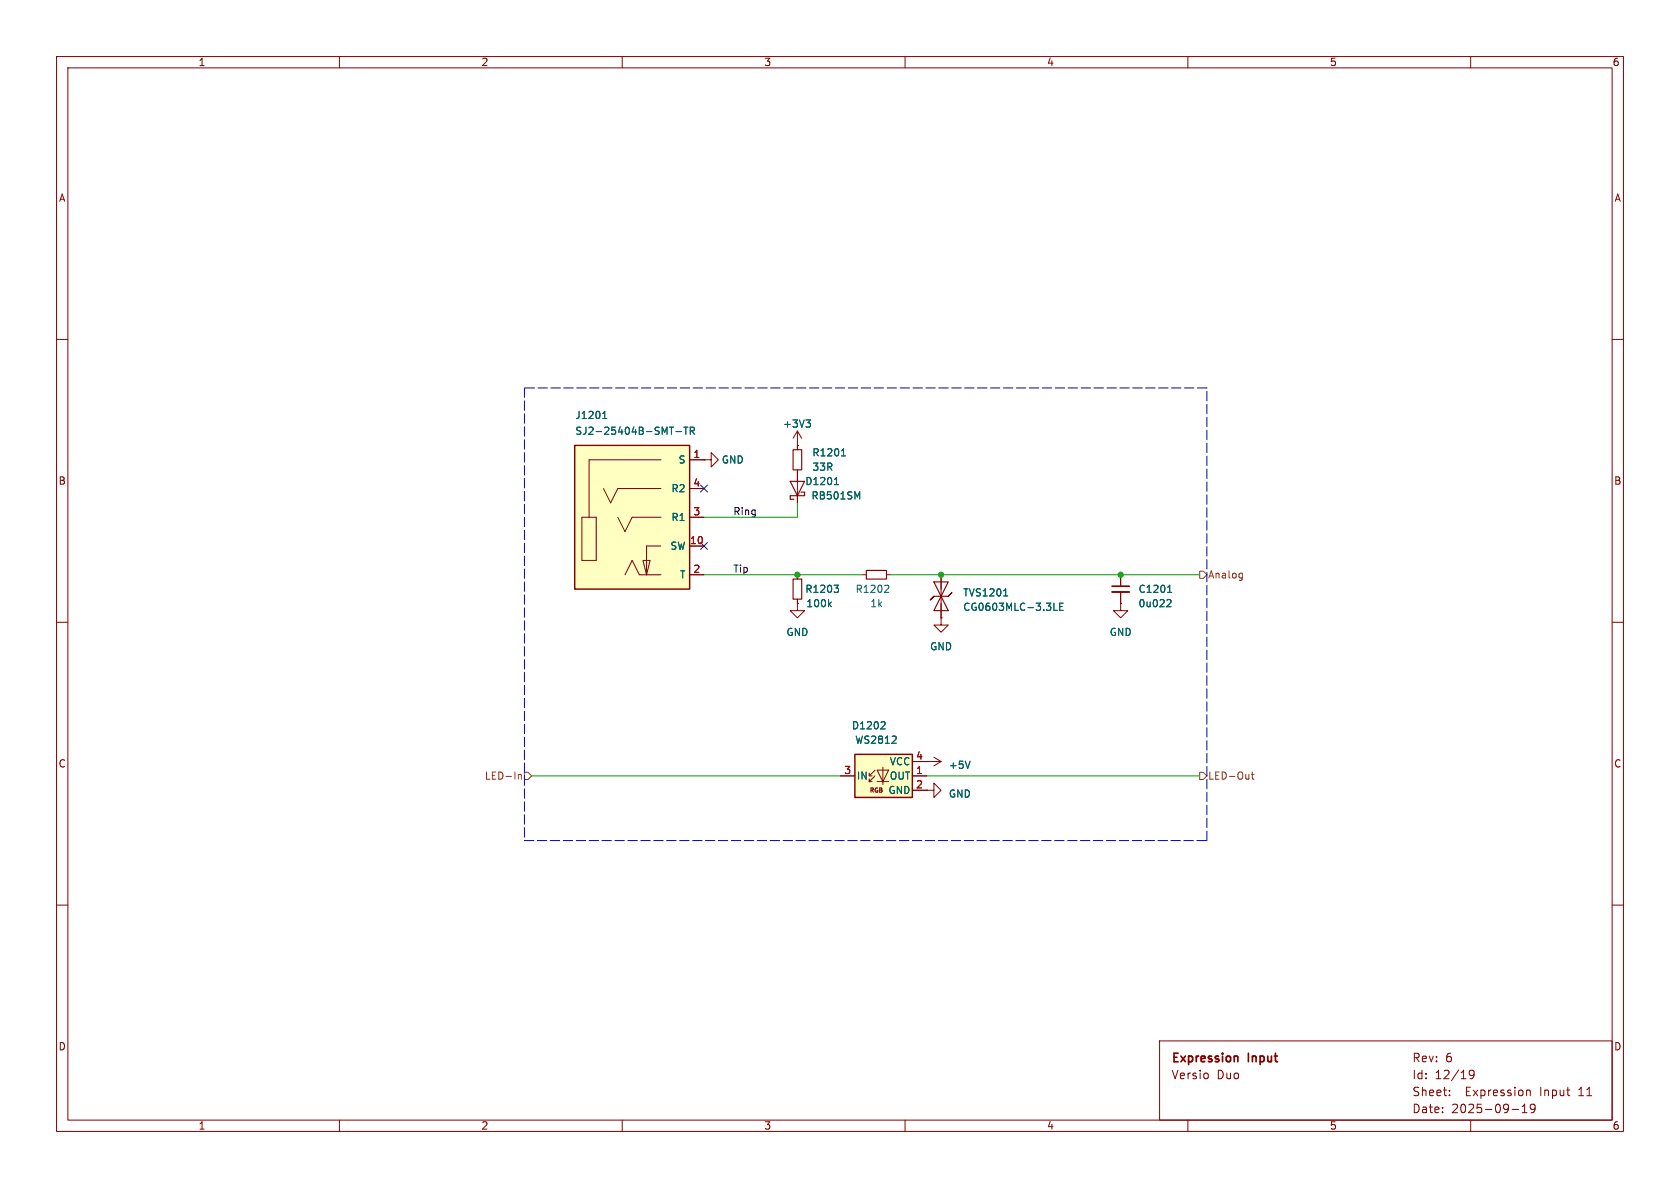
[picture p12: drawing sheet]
<svg xmlns="http://www.w3.org/2000/svg" width="297mm" height="210mm" viewBox="0 0 297 210" stroke-linecap="round" stroke-linejoin="round" font-family="sans-serif">
<g fill="none" stroke="#840000" stroke-width=".18">
<path d="M10 10h277v190h-277zM12 12h273v186h-273zM60 10v2M110 10v2M160 10v2M210 10v2M260 10v2M10 60h2M285 60h2M141 83.8v5.1M10 110h2M141 101.6v.8"/>
<path d="M141 105.9v.8M152.4 101.6h.8M156.7 101.6h.8M285 110h2M163.8 139.7h1.3v-1.3l1.3 1.3-1.3 1.3v-1.3M163.8 139.7h.1M10 160h2M285 160h2M60 198v2M110 198v2M160 198v2M205 184h80v14h-80z"/>
<path d="M210 198v2M213.5 189.8v.8M256.2 192.8v.1M256.2 193.6v.1M260 198v2M260.6 189.8l-.3 .3h-.3l-.3-.3 .2-.5 .4-.1 .2 .1a.99 .99 0 0 1-.3 1.4h-.3M267.3 196.1h1.2M269.1 196.7h.9M269.1 195.6l.4-.4v1.5M270 192.8h.5v.9M271.4 195.8l-.3 .3h-.3l-.3-.3 .2-.5 .4-.1 .2 .1a.99 .99 0 0 1-.3 1.4h-.3"/>
</g>
<path d="M139.7 85.1h2.5l-1.2 2.5zM141.6 87h.6v.6h-2.5v.7h.6M140.2 102.4h1.5v3.5h-1.5zM153.2 100.8h3.5v1.6h-3.5z" fill="none" stroke="#840000" stroke-width=".2"/>
<path d="M147.5 85.7h.7M147.6 84.7l.3-.3v1.3M151.6 87.8l.4-.9v1.3M146.6 106.8l.4 .5M147 106.4l-.5 .5M147.5 103.4h.7l-.4 .5M148 103.9l.2 .3v.3l-.2 .2M156.9 103.4l.2 .3v.3l-.8 .7h.8" fill="none" stroke="#006464" stroke-width=".18"/>
<path d="M151.1 133.4h10.2v7.6h-10.2z" fill="#ffffc2"/>
<path d="M151.1 133.4h10.2v7.6h-10.2z" fill="none" stroke="#840000" stroke-width=".25"/>
<g fill="none" stroke="#840000" stroke-width=".18">
<path d="M141 78.7v.8M124.5 81.3h1.2v-1.3l1.3 1.3-1.3 1.3v-1.3M124.5 81.3h.1M141 83.1v.7M148.6 137.2h2.5M153.7 137.2h.5M153.7 138.2h.5M154.7 136.1l-1 1.1v-.5M154.7 137.2l-1 1v-.5M155.1 136.1h2l-1 2.1zM155.1 138.2h2M156.1 135.6v3.1"/>
<path d="M161.3 137.2h2.5M161.3 134.6h2.5M161.3 139.7h2.5"/>
</g>
<path d="M148.9 79.6l.2-.3v1.3M148.8 80.6h.7M156.2 127.6l.3 .2-.1 .3-.7 .7h.8M157.7 131.4h.7M158.4 130.2v.5" fill="none" stroke="#006464" stroke-width=".18"/>
<path d="M140.2 79.5h1.5v3.6h-1.5z" fill="none" stroke="#840000" stroke-width=".2"/>
<g fill="#ffffc2">
<path d="M101.6 78.7h20.3v25.4h-20.3z"/>
<path d="M113.7 99.1h1.2l-.6 2.5z"/>
</g>
<path d="M101.6 78.7h20.3v25.4h-20.3z" fill="none" stroke="#840000" stroke-width=".25"/>
<g fill="none" stroke="#840000" stroke-width=".18">
<path d="M141 78.7h.1M141 76.2l-.8 1.3M141 76.2l.7 1.3M141 76.2v3.3M102.9 91.4h2.5v7.7h-2.5zM106.7 86.4l1.2 2.5 1.3-2.5h7.6M109.2 91.4l1.3 2.6 1.3-2.6h5M113.7 99.1h1.2l-.6 2.5zM116.8 81.3h-12.7v10.1M116.8 96.5h-2.5v5.1M121.9 91.4h2.6M121.9 81.3h2.6"/>
<path d="M121.9 86.4h2.6M121.9 96.5h2.6M124.5 81.3h.1M141 83.1v2M141 87.6v1.3M110.5 101.6l1.3-2.5 1.2 2.5h3.8M121.9 101.6h2.6M141 106.7v1.3h1.2l-1.2 1.2-1.3-1.2h1.3M141 106.7h.1M141 101.6v.8M141 105.9v.8M166.4 109.2v1.3h1.2l-1.2 1.3-1.3-1.3h1.3"/>
<path d="M166.4 109.2h.1M166.4 101.6v7.6M198.1 106.7v1.3h1.3l-1.3 1.2-1.3-1.2h1.3M198.1 106.7h.1M198.1 101.6v2M198.1 104.6v2.1M148.6 137.2h2.5M161.3 134.6h5.1M161.3 137.2h2.5M161.3 139.7h2.5M163.8 134.6h.1M163.8 139.7h.1"/>
<path d="M165.1 133.9l1.3 .7M166.4 134.6l-1.3 .8"/>
</g>
<g fill="none" stroke="#006464" stroke-width=".18">
<path d="M106.5 74h.8M106.7 73l.2-.3v1.3M119.5 76.3h1M120.9 75.5h.7M121.2 75.5v1.3M122 76.2l.6-.1 .2-.2-.1-.3-.7-.1v1.3M122.3 76.2l.5 .6M142.5 74.2h.8l-.5 .5M143 74.7l.3 .3v.3l-.3 .2M148.9 79.6l.2-.3v1.3M147.5 85.7h.7M147.6 84.7l.3-.3v1.3"/>
<path d="M148.8 80.6h.7M151.6 87.8l.4-.9v1.3M146.6 106.8l.4 .5M147 106.4l-.5 .5M147.5 103.4h.7l-.4 .5M148 103.9l.2 .3v.3l-.2 .2M177.4 105.4h.8M186.3 106.6v1.3h.6M187.3 107.2h.5M188 106.6h-.7v1.3h.7M206.4 104.7h.7M206.5 106l.4 .1 .1 .3-.8 .9h.8"/>
<path d="M206.5 103.8l.3-.4v1.3M156.2 127.6l.3 .2-.1 .3-.7 .7h.8M157.7 131.4h.7M158.4 130.2v.5M171.5 134.6l-.4 1.2"/>
</g>
<path d="M196.6 103.6h3" fill="none" stroke="#840000" stroke-width=".3"/>
<path d="M196.6 104.6h3" fill="none" stroke="#840000" stroke-width=".33"/>
<path d="M165.1 105.4l-.6 .6 .6-.6h2.5l.7-.6-.7 .6M165.1 102.9h2.5l-1.2 2.5zM166.4 105.4l1.2 2.6h-2.5z" fill="none" stroke="#840000" stroke-width=".2"/>
<path d="M212.1 101h.6l.7 .6-.7 .6h-.6zM219.3 101.3l.3 .1M219.6 101.3v1.1l-.2 .2M219.6 102.1l-.3 .1M91.6 137l.2-.1 .3 .1 .1 .7M91.6 136.9v.8M92.7 136.5h.6l.7 .7-.7 .6h-.6zM212.1 136.5h.6l.7 .7-.7 .6h-.6zM221.2 136.9h.5M221.4 136.5v1.1l.3 .1" fill="none" stroke="#725600" stroke-width=".18"/>
<path d="M92.7 68.6v80M213.4 68.6h-120.7M92.7 148.6h120.7M213.4 148.6v-80" fill="none" stroke="#0000c2" stroke-width=".18" stroke-dasharray="1.7 .6"/>
<path d="M141 88.9v2.5h-16.5M124.5 101.6h27.9M157.5 101.6h54.6M94 137.2h54.6M163.8 137.2h48.3" fill="none" stroke="#009600" stroke-width=".18"/>
<path d="M123.9 95.9l1.2 1.2M123.9 85.8l1.2 1.2M125.1 95.9l-1.2 1.2M125.1 85.8l-1.2 1.2" fill="none" stroke="#000084" stroke-width=".18"/>
<g fill="#009600" stroke="#009600" stroke-width=".18">
<circle cx="198.1" cy="101.6" r=".46"/>
<circle cx="166.4" cy="101.6" r=".46"/>
<circle cx="141" cy="101.6" r=".46"/>
</g>
<g font-size="2.1" fill="#840000">
<text x="207" y="188.2">Expression</text>
<text x="207" y="191">Versio</text>
<text x="215.1" y="191">Duo</text>
<text x="220.7" y="188.2">Input</text>
<text x="249.6" y="188">Rev:</text>
<text x="249.6" y="191">Id:</text>
<text x="253.7" y="191">12/19</text>
<text x="255.5" y="188">6</text>
<text x="249.6" y="197">Date:</text>
<text x="249.6" y="194">Sheet:</text>
<text x="256.6" y="197">2025-09-19</text>
<text x="259.1" y="194">Expression</text>
<text x="272.4" y="194">Input</text>
<text x="279.3" y="194">11</text>
</g>
<g font-size="1.8" fill="#840000">
<text x="35" y="11.9">1</text>
<text x="85" y="11.9">2</text>
<text x="135" y="11.9">3</text>
<text x="185" y="11.9">4</text>
<text x="235" y="11.9">5</text>
<text x="285" y="11.9">6</text>
<text x="10.3" y="35.9">A</text>
<text x="285.3" y="35.9">A</text>
<text x="10.3" y="85.9">B</text>
<text x="285.3" y="85.9">B</text>
<text x="10.3" y="135.9">C</text>
<text x="285.3" y="135.9">C</text>
<text x="10.3" y="185.9">D</text>
<text x="285.3" y="185.9">D</text>
<text x="35" y="199.9">1</text>
<text x="85" y="199.9">2</text>
<text x="135" y="199.9">3</text>
<text x="185" y="199.9">4</text>
<text x="235" y="199.9">5</text>
<text x="285" y="199.9">6</text>
</g>
<g font-size="1.8" fill="#006464">
<text x="101.6" y="74.3">J1201</text>
<text x="101.6" y="77.1">SJ2-25404B-SMT-TR</text>
<text x="138.3" y="75.8">+3V3</text>
<text x="119.9" y="82.1">S</text>
<text x="127.5" y="82.1">GND</text>
<text x="143.5" y="80.9">R1201</text>
<text x="143.5" y="83.4">33R</text>
<text x="118.6" y="87.2">R2</text>
<text x="142.3" y="86">D1201</text>
<text x="143.4" y="88.5">RB501SM</text>
<text x="118.6" y="92.3">R1</text>
<text x="118.4" y="97.4">SW</text>
<text x="120.1" y="102.5">T</text>
<text x="142.3" y="105">R1203</text>
<text x="142.5" y="107.5">100k</text>
<text x="151.2" y="105">R1202</text>
<text x="153.8" y="107.5">1k</text>
<text x="170.2" y="105.6">TVS1201</text>
<text x="201.2" y="105">C1201</text>
<text x="201.2" y="107.5">0u022</text>
<text x="138.9" y="112.6">GND</text>
<text x="170.2" y="108.2">CG0603MLC-3.3LE</text>
<text x="196.1" y="112.6">GND</text>
<text x="164.3" y="115.2">GND</text>
<text x="150.5" y="129.1">D1202</text>
<text x="151.1" y="131.7">WS2812</text>
<text x="157.2" y="135.5">VCC</text>
<text x="167.6" y="136.1">+5V</text>
<text x="151.4" y="138">IN</text>
<text x="157" y="140.6">GND</text>
<text x="157.2" y="138">OUT</text>
<text x="167.6" y="141.2">GND</text>
</g>
<g font-size="1.8" fill="#a90000">
<text x="122.5" y="81">1</text>
<text x="122.5" y="86.1">4</text>
<text x="122.5" y="91.2">3</text>
<text x="121.9" y="96.3">10</text>
<text x="122.5" y="101.3">2</text>
<text x="149.2" y="136.9">3</text>
<text x="161.9" y="134.4">4</text>
<text x="161.9" y="136.9">1</text>
<text x="161.9" y="139.4">2</text>
</g>
<g font-size="1.8" fill="#0f0f0f">
<text x="129.5" y="91.2">Ring</text>
<text x="129.5" y="101.3">Tip</text>
</g>
<g font-size="1.8" fill="#725600">
<text x="213.5" y="102.5">Analog</text>
<text x="85.6" y="138">LED-In</text>
<text x="213.5" y="138">LED-Out</text>
</g>
<text font-size="1.1" fill="#840000" x="153.6" y="140.3">RGB</text>
</svg>
